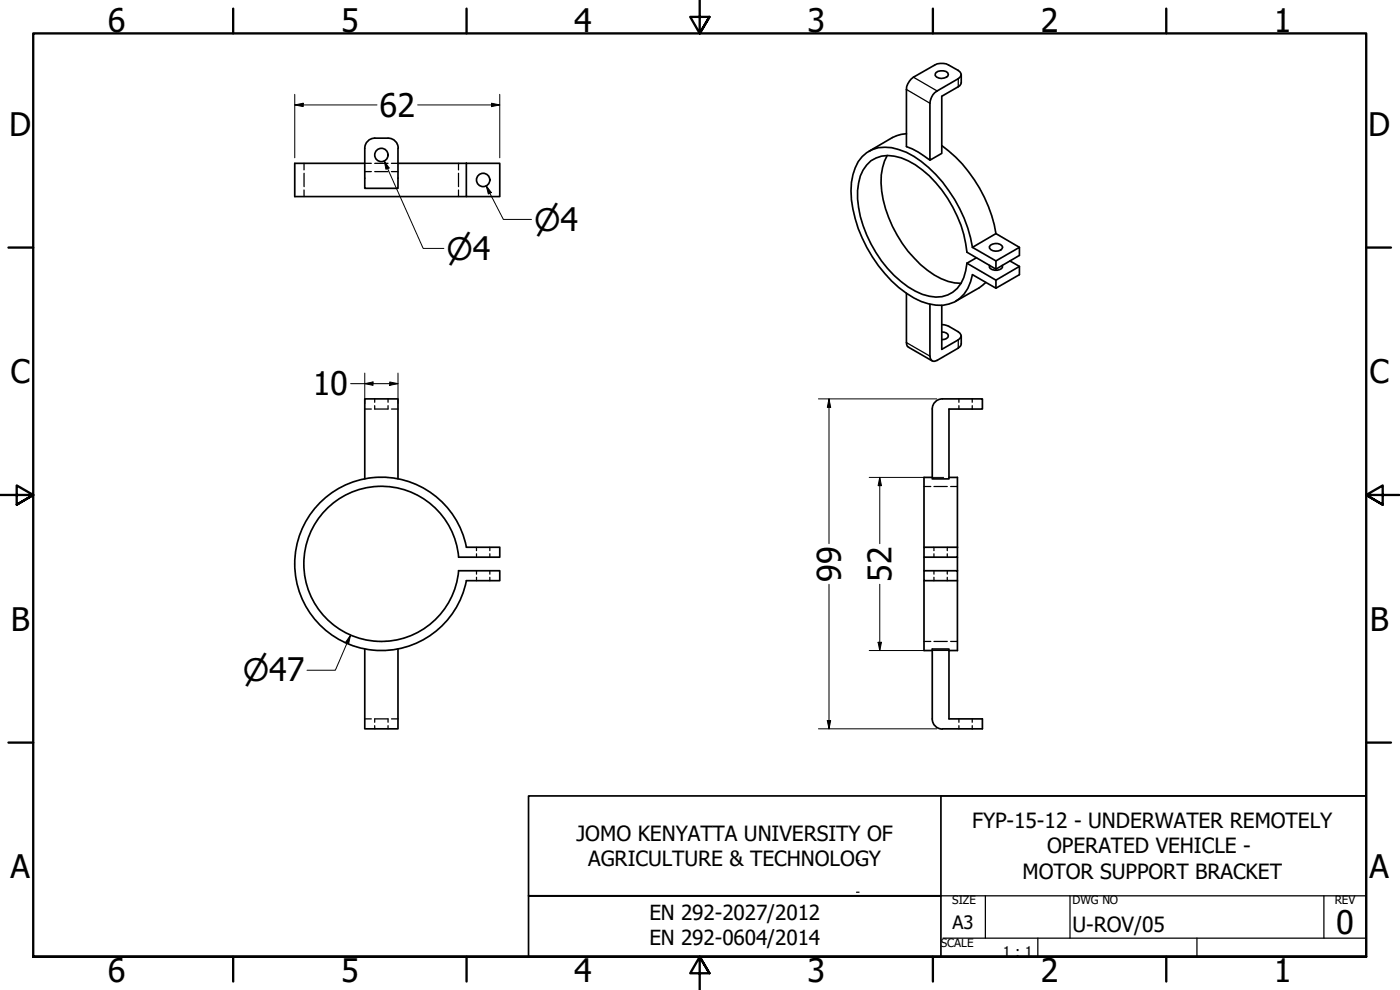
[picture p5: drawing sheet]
<svg xmlns="http://www.w3.org/2000/svg" width="420mm" height="297mm" viewBox="0 0 420 297" stroke-linecap="round" stroke-linejoin="round" font-family="sans-serif">
<!-- layer: Hidden (ANSI) -->
<g fill="none" stroke="#000" stroke-width=".38">
<path d="M91.2 49v2M91.2 52v4M91.2 57v2M109.5 51.5h1.9M109.5 49h1.9M112.5 51.5h4M112.5 49h4M117.5 51.5h1.9M117.5 49h1.9M137.6 49v2M137.6 52v4M137.6 57v2"/>
<path d="M112.5 119.7v1M116.5 119.7v1M287.8 119.7v1M291.8 119.7v1M109.5 122.7h1.9M112.5 121.7v1h4v-1M117.5 122.7h1.9M287.8 121.7v1M291.8 121.7v1M277.3 146h2M280.3 146h4M285.3 146h2"/>
<path d="M143 164.2v1M143 166.2v1M143 171.2v1.1M143 173.2v1M147 164.2v1M147 166.2v1M147 171.2v1.1M147 173.2v1M280.3 164.2v1M280.3 166.2v1M280.3 171.2v1.1M280.3 173.2v1"/>
<path d="M284.3 164.2v1M284.3 166.2v1M284.3 171.2v1.1M284.3 173.2v1M277.3 192.5h2M280.3 192.5h4M285.3 192.5h2M109.5 215.7h1.9M112.5 216.7v-1h4v1M112.5 217.7v1M116.5 217.7v1M117.5 215.7h1.9"/>
<path d="M287.8 215.7v1M287.8 217.7v1M291.8 215.7v1M291.8 217.7v1"/>
</g>
<!-- layer: Visible (ANSI) -->
<g fill="none" stroke="#000" stroke-width=".51">
<path d="M280.9 21.8a3 3 0 0 1 3.5 0l.2 .5a2.37 2.37 0 0 1-3.9 .4zM288.5 22.4v2.4l-.5 .9-5.4 3.2v17.1l-3.5 2.1v-17.1a4.8 4.8 0 0 1 2.1-3.7l6.4-3.7a1.32 1.32 0 0 0 .8-1.2 1.32 1.32 0 0 0-.8-1.3l-2.9-1.6a4.5 4.5 0 0 0-4.2 0l-6.4 3.7a5 5 0 0 0-2.1 3.6v17.2a24.1 24.1 0 0 1 7.1 4.1M109.5 49h-21v10h51.5M116.5 41.5h-4a3 3 0 0 0-3 3v12h9.9v-12M116.5 41.5a3 3 0 0 1 3 3M119.4 49h20.6M140 49h10v10h-10zM266.3 46.7a18.3 18.3 0 0 0-1.3 13.2 36.8 36.8 0 0 0 15.4 22.6 14.8 14.8 0 0 0 8 2.5M272 40.1l-1.5 .2-2.7 1-7 4.1M282.6 43.7a42 42 0 0 1 16.3 26.4M291.8 74.2l7.1 4.1 7-4.1v2.4l-7 4.2-8.7-5.1a37.4 37.4 0 0 0-15.5-26.2 12.7 12.7 0 0 0-11.8-2.1 9.4 9.4 0 0 0-5.2 7.5 30.7 30.7 0 0 0 5.2 20.9 30.8 30.8 0 0 0 13.9 12.5 9.1 9.1 0 0 0 11.6-3.3l.8-1.7 1-4.3M291.8 74.2l7.1-4.1 7 4.1"/>
<path d="M291.8 74.2a41.5 41.5 0 0 0-17.5-27.3 13.9 13.9 0 0 0-12.5-2 10 10 0 0 0-5.8 7.5 28.3 28.3 0 0 0 1.6 16.2 40.6 40.6 0 0 0 16.7 20.8 13.3 13.3 0 0 0 12.2 1.2 10.9 10.9 0 0 0 5.3-8.2l7.1 4.1 7-4.1v-2.5l-7 4.2-8.7-5.1M293.1 77.3l-2.9 1.7M297 79.6l-.1 .5a2.46 2.46 0 0 0 4 0l-.1-.5M297.2 73.6a2.49 2.49 0 0 1 3.7 .6 2.32 2.32 0 0 1-3.9 .3l-.1-.5zM298.9 78.3v2.5M303.1 78.3l2.8 1.6M272 88v14.8l.3 1.1 7.4 4.4M279.1 91.3v15.6a1.35 1.35 0 0 0 .6 1.3 1.35 1.35 0 0 0 1.5-.1l6.8-4 .5-.9v-2.4M282.6 91.6v13.2l5-2.8a1.28 1.28 0 0 0 .8-1.2 1.28 1.28 0 0 0-.8-1.2 8.4 8.4 0 0 0-5-2.2M282.6 99.6a1.43 1.43 0 0 1 1.9 1.6l-1.1 .6-.8 .1M295.8 84.8l-1.9 1.5-7.1 4.1M298.9 84.1v2.4"/>
<path d="M282.8 119.7a3 3 0 0 0-3 3M282.8 119.7h12v3h-10v21h-5v-21M109.5 143.7v-24h9.9v24M279.8 143.2h-2.5v21M284.8 143.2h2.5v21M137.6 171.2h12.4v3h-10M137.6 167.2a23.3 23.3 0 0 0-35.4-17.8 23.3 23.3 0 0 0 0 39.6 23.3 23.3 0 0 0 35.4-17.8M140 164.2h10v3h-12.4M140 164.2a26 26 0 0 0-40-16.6 26 26 0 0 0 0 43.2 26 26 0 0 0 40-16.6M277.3 164.2h10v3h-10zM277.3 171.2h10v3h-10zM277.3 167.2v4"/>
<path d="M277.3 174.2v21h2.5M287.3 167.2v4M287.3 174.2v21h-2.5M109.5 194.7v24h9.9v-24M282.8 218.7h12v-3h-10v-21h-5v21a3 3 0 0 0 3 3"/>
<circle cx="114.5" cy="46.5" r="2"/>
<circle cx="145" cy="54" r="2"/>
</g>
<!-- layer: Visible Narrow (ANSI) -->
<path d="M272 26.8l7.1 4.2M274.1 23.2l7.1 4.1M287.6 23.6v2.4M272 102.8l7.1 4.1M287.6 102v2.4" fill="none" stroke="#000" stroke-width=".38"/>
<!-- layer: Border (ANSI) -->
<g fill="none" stroke="#000" stroke-width=".7">
<path d="M70 2.6v7.4M140 2.6v7.4M210 0v10l-2.9-4.9h5.8l-2.9 4.9 2.9-4.9M280 2.6v7.4M350 2.6v7.4M2.5 74.3h7.5M410 74.3h7.4M0 148.5h10l-5-2.8v5.7l5-2.9-5 2.9M420 148.5h-10l5-2.8v5.7l-5-2.9 5 2.9M2.5 222.8h7.5M410 222.8h7.4M10 287.1v-277.1h400v277.1h-400h400"/>
<path d="M70 287.1v7.4M140 287.1v7.4M212.9 292l-2.9-4.9 2.9 4.9h-5.8l2.9-4.9v9.9M280 287.1v7.4M350 287.1v7.4"/>
</g>
<!-- layer: Title (ANSI) -->
<path d="M282.4 238.8h-123.8v30h123.6M410 238.8h-127.6v48.3h-123.8v-18.3h123.8h-123.8M410 223.6v63.5h-127.8" fill="none" stroke="#000" stroke-width=".51"/>
<path d="M282.4 238.8h127.6M257 258.2h.8M257 267.7h.8M282.4 268.8h127.6M295.7 268.8v12.7M321.1 268.8v12.7M397.3 268.8v12.7M283 281.5h127M311.5 281.5v5.6M359.2 281.5v5.6" fill="none" stroke="#000" stroke-width=".38"/>
<!-- layer: Dimension (ANSI) -->
<g fill="none" stroke="#000" stroke-width=".3">
<path d="M88.5 31.5l2.5-.5v1zM88.5 31.5h24.7M88.5 28.3v19.1M125.3 31.5h24.7M147.5 31l2.5 .5-2.5 .5zM150 28.3v19.1M115.3 48.3l1.5 2.1-1 .4zM115.3 48.3l11.7 26.2h6.2M145.9 55.7l1.5 2.1-.8 .4zM145.9 55.7l5.2 10.1h8.4M105.2 115.1h14.2M109.5 115.1l2.5-.5v1z"/>
<path d="M109.5 111.9v9.2M117 114.6l2.4 .5-2.4 .5zM119.4 111.9v9.2M245.6 119.7h35.6M248.8 119.7l.5 2.5h-1zM248.8 119.7v43.4M260.9 143.2h22.3M264 143.2l.5 2.5h-1zM264 143.2v19.9M248.8 175.3v43.4M264 175.3v19.9M105.2 190.5l-.6 2.5-.8-.4z"/>
<path d="M105.2 190.5l-4.6 10.6h-8.5M260.9 195.2h24.8M263.5 192.7h1l-.5 2.5zM245.6 218.7h35.6M248.3 216.2h1l-.5 2.5z"/>
</g>
<g fill="#000">
<path d="M88.5 31.5l2.5-.5v1z" fill-rule="evenodd"/>
<path d="M147.5 31l2.5 .5-2.5 .5z" fill-rule="evenodd"/>
<path d="M115.3 48.3l1.5 2.1-1 .4z" fill-rule="evenodd"/>
<path d="M145.9 55.7l1.5 2.1-.8 .4z" fill-rule="evenodd"/>
<path d="M109.5 115.1l2.5-.5v1z" fill-rule="evenodd"/>
<path d="M117 114.6l2.4 .5-2.4 .5z" fill-rule="evenodd"/>
<path d="M248.8 119.7l.5 2.5h-1z" fill-rule="evenodd"/>
<path d="M264 143.2l.5 2.5h-1z" fill-rule="evenodd"/>
<path d="M105.2 190.5l-.6 2.5-.8-.4z" fill-rule="evenodd"/>
<path d="M263.5 192.7h1l-.5 2.5z" fill-rule="evenodd"/>
<path d="M248.3 216.2h1l-.5 2.5z" fill-rule="evenodd"/>
</g>
<g font-size="9.7">
<text x="32.4" y="9.6">6</text>
<text x="102.4" y="9.6">5</text>
<text x="172.3" y="9.6">4</text>
<text x="242.4" y="9.6">3</text>
<text x="312.4" y="9.6">2</text>
<text x="382.3" y="9.6">1</text>
<text x="113.9" y="35">62</text>
<text x="2.8" y="40.7">D</text>
<text x="410.7" y="40.7">D</text>
<text x="3.2" y="114.9">C</text>
<text x="93.9" y="118.6">10</text>
<text x="411" y="114.9">C</text>
<text x="252.3" y="174.5" transform="rotate(-90 252.3 174.5)">99</text>
<text x="267.6" y="174.5" transform="rotate(-90 267.6 174.5)">52</text>
<text x="3.2" y="189.2">B</text>
<text x="411.1" y="189.2">B</text>
<text x="3.1" y="263.4">A</text>
<text x="411" y="263.4">A</text>
<text x="401" y="280.1">0</text>
<text x="32.4" y="294.5">6</text>
<text x="102.4" y="294.5">5</text>
<text x="172.3" y="294.5">4</text>
<text x="242.4" y="294.5">3</text>
<text x="312.4" y="294.5">2</text>
<text x="382.3" y="294.5">1</text>
</g>
<g font-size="9.3">
<text x="160.3" y="69.3">⌀4</text>
<text x="134" y="77.9">⌀4</text>
<text x="72.9" y="204.5">⌀47</text>
</g>
<g font-size="6.3">
<text x="291.7" y="248.5">FYP-15-12 - UNDERWATER REMOTELY</text>
<text x="173" y="252.3">JOMO KENYATTA UNIVERSITY OF</text>
<text x="314.3" y="256.1">OPERATED VEHICLE -</text>
<text x="176.5" y="259.8">AGRICULTURE &amp; TECHNOLOGY</text>
<text x="306.8" y="263.6">MOTOR SUPPORT BRACKET</text>
<text x="321.9" y="279.7">U-ROV/05</text>
</g>
<g font-size="6.2">
<text x="194.9" y="276">EN 292-2027/2012</text>
<text x="194.9" y="283.4">EN 292-0604/2014</text>
</g>
<text font-size="5.5" x="285.9" y="278.6">A3</text>
<text font-size="4.4" x="300.9" y="287.1">1 : 1</text>
<g font-size="3.5">
<text x="285.8" y="271.3">SIZE</text>
<text x="321.9" y="271.3">DWG NO</text>
<text x="400.6" y="271.3">REV</text>
<text x="282.4" y="284">SCALE</text>
</g>
</svg>
